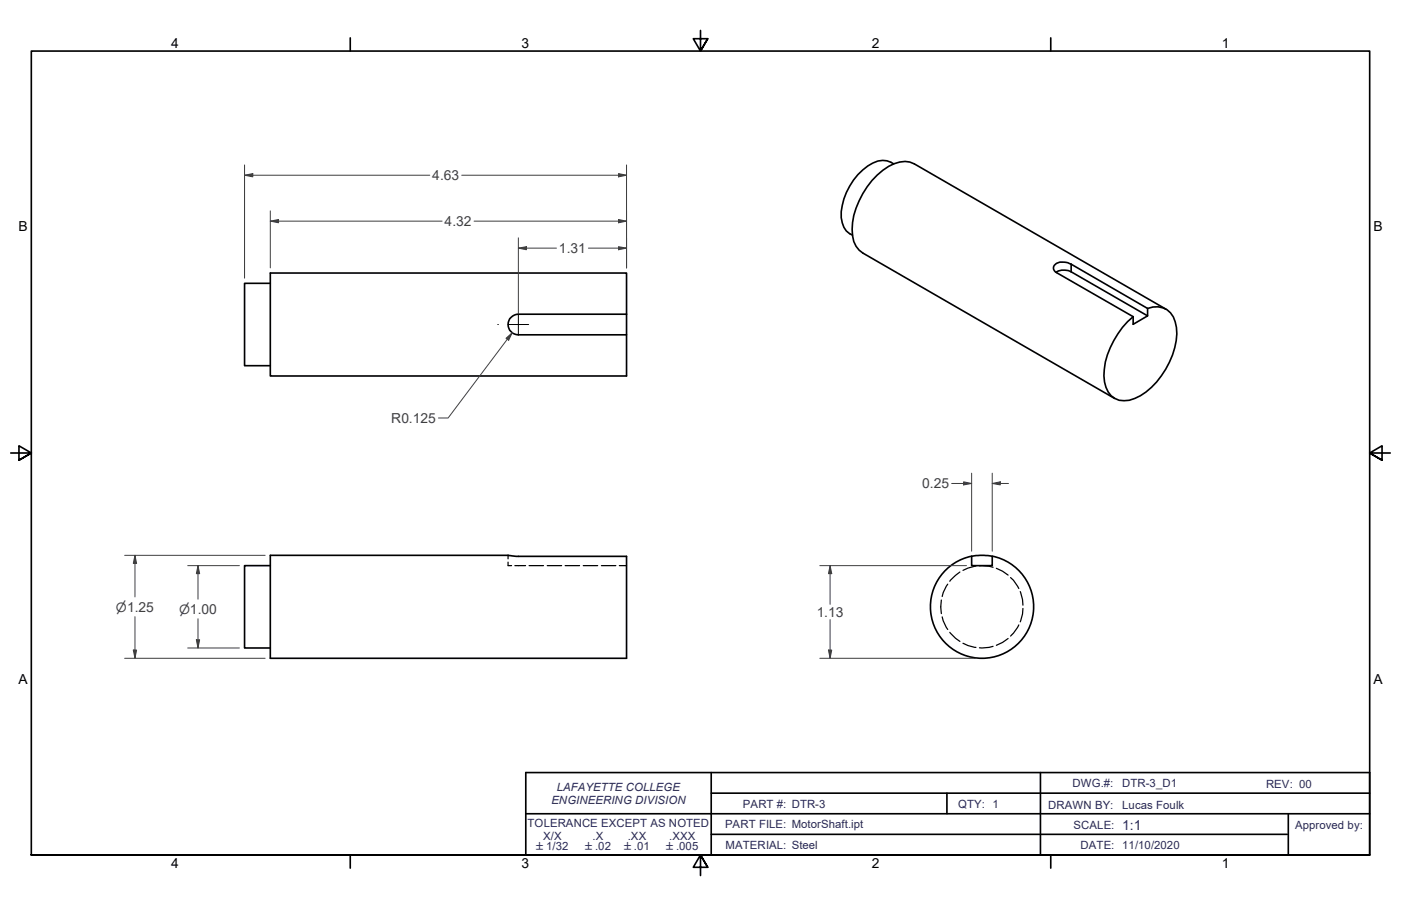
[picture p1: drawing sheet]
<svg xmlns="http://www.w3.org/2000/svg" width="432mm" height="279mm" viewBox="0 0 432 279" stroke-linecap="round" stroke-linejoin="round" font-family="sans-serif">
<!-- layer: Hidden Edges(ANSI) -->
<g fill="none" stroke="#000" stroke-width=".38">
<path d="M156.6 173.4v1h1.1M156.6 171.3v1M158.7 174.4h3.3M163.1 174.4h4.4M168.7 174.4h4.4M174.2 174.4h4.4M179.8 174.4h4.4M185.4 174.4h4.4M190.9 174.4h2.2M295.8 176.4l-3.1 2.9M300.8 174.6l-2.5 .6-1.5 .7M301.9 174.5l3 .1 1.2 .3"/>
<path d="M307.1 175.3l1.9 .8 1.7 1.3M311.5 178.1l.9 .8 1.6 2.6M290.1 185l-.2 2.1 .2 2.1M290.4 190.2l.3 1.3 1.4 2.6M292.1 180.1l-1.4 2.7-.3 1.2M292.7 195l1.8 1.8 1.3 1M296.8 198.4l1.5 .7 2.5 .5M306.1 199.3l-1.2 .3-3 .2M310.7 196.9l-1.7 1.2-1.9 .9M314 192.7l-1.6 2.6-.9 .9M314.5 182.4l.7 2.5 .1 1.7M315.3 187.6l-.1 1.8-.7 2.4"/>
</g>
<!-- layer: Visible Edges(ANSI) -->
<g fill="none" stroke="#000" stroke-width=".51">
<path d="M275.5 50.5a6.5 6.5 0 0 0-8 .7 19.8 19.8 0 0 0-8.2 15.9 6 6 0 0 0 3.5 5.4M83.3 87.4h-7.9v25.4h7.9M157.5 97.9a3.1 3.1 0 0 1 2.3-1h33.3v6.4h-33.3a3.2 3.2 0 0 1-2.9-2 3.2 3.2 0 0 1 .6-3.4zM193.1 96.9v-12.7h-109.8v31.8h109.8v-12.7M325.4 83.9a4.8 4.8 0 0 1 4.7-.1l23.6 13.6-4.5 2.6v-2.3M353.7 95.1l-23.6-13.6a4.5 4.5 0 0 0-5.2 .4 1.52 1.52 0 0 0 .7 2.2l23.6 13.6M353.7 95.1a6.1 6.1 0 0 1 8.5 4.2 18.8 18.8 0 0 1-2.9 14.6 20 20 0 0 1-11.3 9.5 6.1 6.1 0 0 1-7.6-5.6 23.3 23.3 0 0 1 7.1-18.6l1.7-1.5M353.7 95.1v2.3M359.4 95.4l-77.6-44.9a9 9 0 0 0-9.7 2 25.2 25.2 0 0 0-9.5 18.2 7.9 7.9 0 0 0 3.3 7.3l77.6 44.9M83.3 171.3h73.4l2.4 .3h34v31.4h-109.8zM83.3 174.4h-7.9v25.4h7.9M299.5 171.6a16 16 0 0 1 6.3 0v2.8h-6.3z"/>
<path d="M299.5 171.5a15.9 15.9 0 0 0-10 24.5 15.9 15.9 0 0 0 26.4 0 15.9 15.9 0 0 0-10-24.5"/>
</g>
<!-- layer: Visible Tangent Edges(ANSI) -->
<path d="M330.1 81.5v2.3" fill="none" stroke="#000" stroke-width=".51"/>
<!-- layer: Border_0 -->
<path d="M107.9 11.7v4M215.9 9.4v6.3l-2.2-3.8h4.4l-2.2 3.8 2.2-3.8M323.8 11.7v4M3.3 139.7h6.4l-3.9-2.2v4.4l3.9-2.2-3.9 2.2M428.5 139.7h-6.4l3.9-2.2v4.4l-3.9-2.2 3.9 2.2M9.7 263.7v-248h412.4v248h-412.4h412.4M107.9 263.7v4M218.1 267.5l-2.2-3.8 2.2 3.8h-4.4l2.2-3.8v6.3M323.8 263.7v4" fill="none" stroke="#000" stroke-width=".51"/>
<!-- layer: Sketch Geometry(ANSI) -->
<path d="M162.1 238.3h260v25.4h-260zM219.2 238.3v25.4M320.7 238.3v25.4M162.1 251h260M219.2 257.3h177.5M219.2 244.6h202.9M291.8 244.6v6.4M397.1 251v12.7" fill="none" stroke="#000" stroke-width=".51"/>
<!-- layer: Dimensions(ANSI) -->
<path d="M75.4 54h2.5" fill="none" stroke="#3f3f3f" stroke-width=".31"/>
<path d="M75.4 54l2.5-.5v1z" fill-rule="evenodd" fill="#3f3f3f"/>
<path d="M75.4 54l2.5-.5v1zM190.6 54h2.5" fill="none" stroke="#3f3f3f" stroke-width=".31"/>
<path d="M190.6 53.5l2.5 .5-2.5 .5z" fill-rule="evenodd" fill="#3f3f3f"/>
<path d="M75.4 50.9v34.9M77.9 54h54.6M142.3 54h48.3M190.6 53.5l2.5 .5-2.5 .5zM193.1 50.9v31.7M83.3 68.2h2.6" fill="none" stroke="#3f3f3f" stroke-width=".31"/>
<path d="M83.3 68.2l2.6-.5v1z" fill-rule="evenodd" fill="#3f3f3f"/>
<path d="M83.3 68.2l2.6-.5v1zM190.6 68.2h2.5" fill="none" stroke="#3f3f3f" stroke-width=".31"/>
<path d="M190.6 67.7l2.5 .5-2.5 .5z" fill-rule="evenodd" fill="#3f3f3f"/>
<path d="M83.3 65v17.6M85.9 68.2h50.4M146.1 68.2h44.5M190.6 67.7l2.5 .5-2.5 .5zM193.1 65v17.6M41.6 171.3v2.4" fill="none" stroke="#3f3f3f" stroke-width=".31"/>
<path d="M41.6 171.3l.5 2.4h-1z" fill-rule="evenodd" fill="#3f3f3f"/>
<path d="M41.6 171.3l.5 2.4h-1zM41.6 200.5v2.5" fill="none" stroke="#3f3f3f" stroke-width=".31"/>
<path d="M41.1 200.5h1l-.5 2.5z" fill-rule="evenodd" fill="#3f3f3f"/>
<path d="M38.4 171.3h43.3M41.6 173.7v10.4M61 174.4v2.5M41.6 190.2v10.3M38.4 203h43.3M41.1 200.5h1l-.5 2.5z" fill="none" stroke="#3f3f3f" stroke-width=".31"/>
<path d="M61 174.4l.5 2.5h-1z" fill-rule="evenodd" fill="#3f3f3f"/>
<path d="M61 174.4l.5 2.5h-1zM61 197.3v2.5" fill="none" stroke="#3f3f3f" stroke-width=".31"/>
<path d="M60.5 197.3h1l-.5 2.5z" fill-rule="evenodd" fill="#3f3f3f"/>
<path d="M297 149.1h2.5M57.8 174.4h16M61 176.9v7.9M57.8 199.8h16M60.5 197.3h1l-.5 2.5zM61 190.8v6.5" fill="none" stroke="#3f3f3f" stroke-width=".31"/>
<path d="M297 148.6l2.5 .5-2.5 .4z" fill-rule="evenodd" fill="#3f3f3f"/>
<path d="M297 148.6l2.5 .5-2.5 .4zM305.8 149.1h2.5" fill="none" stroke="#3f3f3f" stroke-width=".31"/>
<path d="M305.8 149.1l2.5-.5v.9z" fill-rule="evenodd" fill="#3f3f3f"/>
<path d="M190.6 76.5h2.5M293.3 149.1h3.7M299.5 145.9v24.1M305.8 149.1l2.5-.5v.9zM305.8 145.9v24.1M308.3 149.1h2.5" fill="none" stroke="#3f3f3f" stroke-width=".31"/>
<path d="M190.6 76.1l2.5 .4-2.5 .5z" fill-rule="evenodd" fill="#3f3f3f"/>
<path d="M159.8 76.5h2.4M190.6 76.1l2.5 .4-2.5 .5z" fill="none" stroke="#3f3f3f" stroke-width=".31"/>
<path d="M159.8 76.5l2.4-.4v.9z" fill-rule="evenodd" fill="#3f3f3f"/>
<path d="M159.8 76.5l2.4-.4v.9zM159.8 73.3v23.6M162.2 76.5h9.3M181.4 76.5h9.2M193.1 73.3v9.3M255.8 200.5v2.5" fill="none" stroke="#3f3f3f" stroke-width=".31"/>
<!-- layer: Center Mark(ANSI) -->
<path d="M159.8 96.9v6.4M153.4 100.1h.2M156.6 100.1h6.3" fill="none" stroke="#000" stroke-width=".31"/>
<!-- layer: Dimensions(ANSI) -->
<path d="M255.3 200.5h1l-.5 2.5z" fill-rule="evenodd" fill="#3f3f3f"/>
<path d="M255.8 174.4v2.5M255.3 200.5h1l-.5 2.5z" fill="none" stroke="#3f3f3f" stroke-width=".31"/>
<path d="M255.8 174.4l.5 2.5h-1z" fill-rule="evenodd" fill="#3f3f3f"/>
<path d="M157.9 102.6l-1.6 2M252.7 174.4h45.2M255.8 174.4l.5 2.5h-1zM255.8 176.9v9.5M255.8 191.1v9.4M252.7 203h48.4" fill="none" stroke="#3f3f3f" stroke-width=".31"/>
<path d="M156 104.3l1.9-1.7-1.1 2.3z" fill-rule="evenodd" fill="#3f3f3f"/>
<path d="M156 104.3l1.9-1.7-1.1 2.3zM156.3 104.6l-18.2 24.3h-3" fill="none" stroke="#3f3f3f" stroke-width=".31"/>
<g font-size="4.3">
<text x="52.8" y="14.7">4</text>
<text x="160.7" y="14.7">3</text>
<text x="268.7" y="14.7">2</text>
<text x="376.6" y="14.7">1</text>
<text x="5.7" y="71.4">B</text>
<text x="423.3" y="71.4">B</text>
<text x="5.7" y="211.1">A</text>
<text x="423.3" y="211.1">A</text>
<text x="52.8" y="267.7">4</text>
<text x="160.7" y="267.7">3</text>
<text x="268.7" y="267.7">2</text>
<text x="376.6" y="267.7">1</text>
</g>
<g font-size="4.3" fill="#3f3f3f">
<text x="133.2" y="55.5">4.63</text>
<text x="137" y="69.7">4.32</text>
<text x="172.3" y="78">1.31</text>
<text x="120.6" y="130.4">R0.125</text>
<text x="284.2" y="150.6">0.25</text>
<text x="251.7" y="190.2">1.13</text>
</g>
<text font-size="4.3" fill="#262659" x="345.9" y="256">1:1</text>
<g font-size="3.9" fill="#3f3f3f">
<text x="35.8" y="188.6">⌀1.25</text>
<text x="55.2" y="189.3">⌀1.00</text>
</g>
<g font-size="3.5" fill="#262659">
<text x="171.6" y="243.9">LAFAYETTE COLLEGE</text>
<text x="330.6" y="242.6">DWG.#:</text>
<text x="345.9" y="242.6">DTR-3_D1</text>
<text x="390.2" y="243">REV: 00</text>
<text x="169.9" y="247.8">ENGINEERING DIVISION</text>
<text x="229" y="249.1">PART #: DTR-3</text>
<text x="295.3" y="249.1">QTY: 1</text>
<text x="323.1" y="249.4">DRAWN BY:</text>
<text x="345.9" y="249.4">Lucas Foulk</text>
<text x="162.6" y="254.9">TOLERANCE EXCEPT AS NOTED</text>
<text x="223.5" y="255.4">PART FILE: MotorShaft.ipt</text>
<text x="330.9" y="255.5">SCALE:</text>
<text x="399.2" y="255.7">Approved by:</text>
<text x="167.4" y="259">X/X</text>
<text x="182.6" y="259">.X</text>
<text x="193.5" y="259">.XX</text>
<text x="206.2" y="259">.XXX</text>
<text x="223.6" y="261.7">MATERIAL: Steel</text>
<text x="333.1" y="261.7">DATE: 11/10/2020</text>
</g>
<g font-size="3.3" fill="#262659">
<text x="165.3" y="262.1">±1/32</text>
<text x="180.3" y="262">±.02</text>
<text x="192.3" y="262">±.01</text>
<text x="205.3" y="262">±.005</text>
</g>
</svg>
